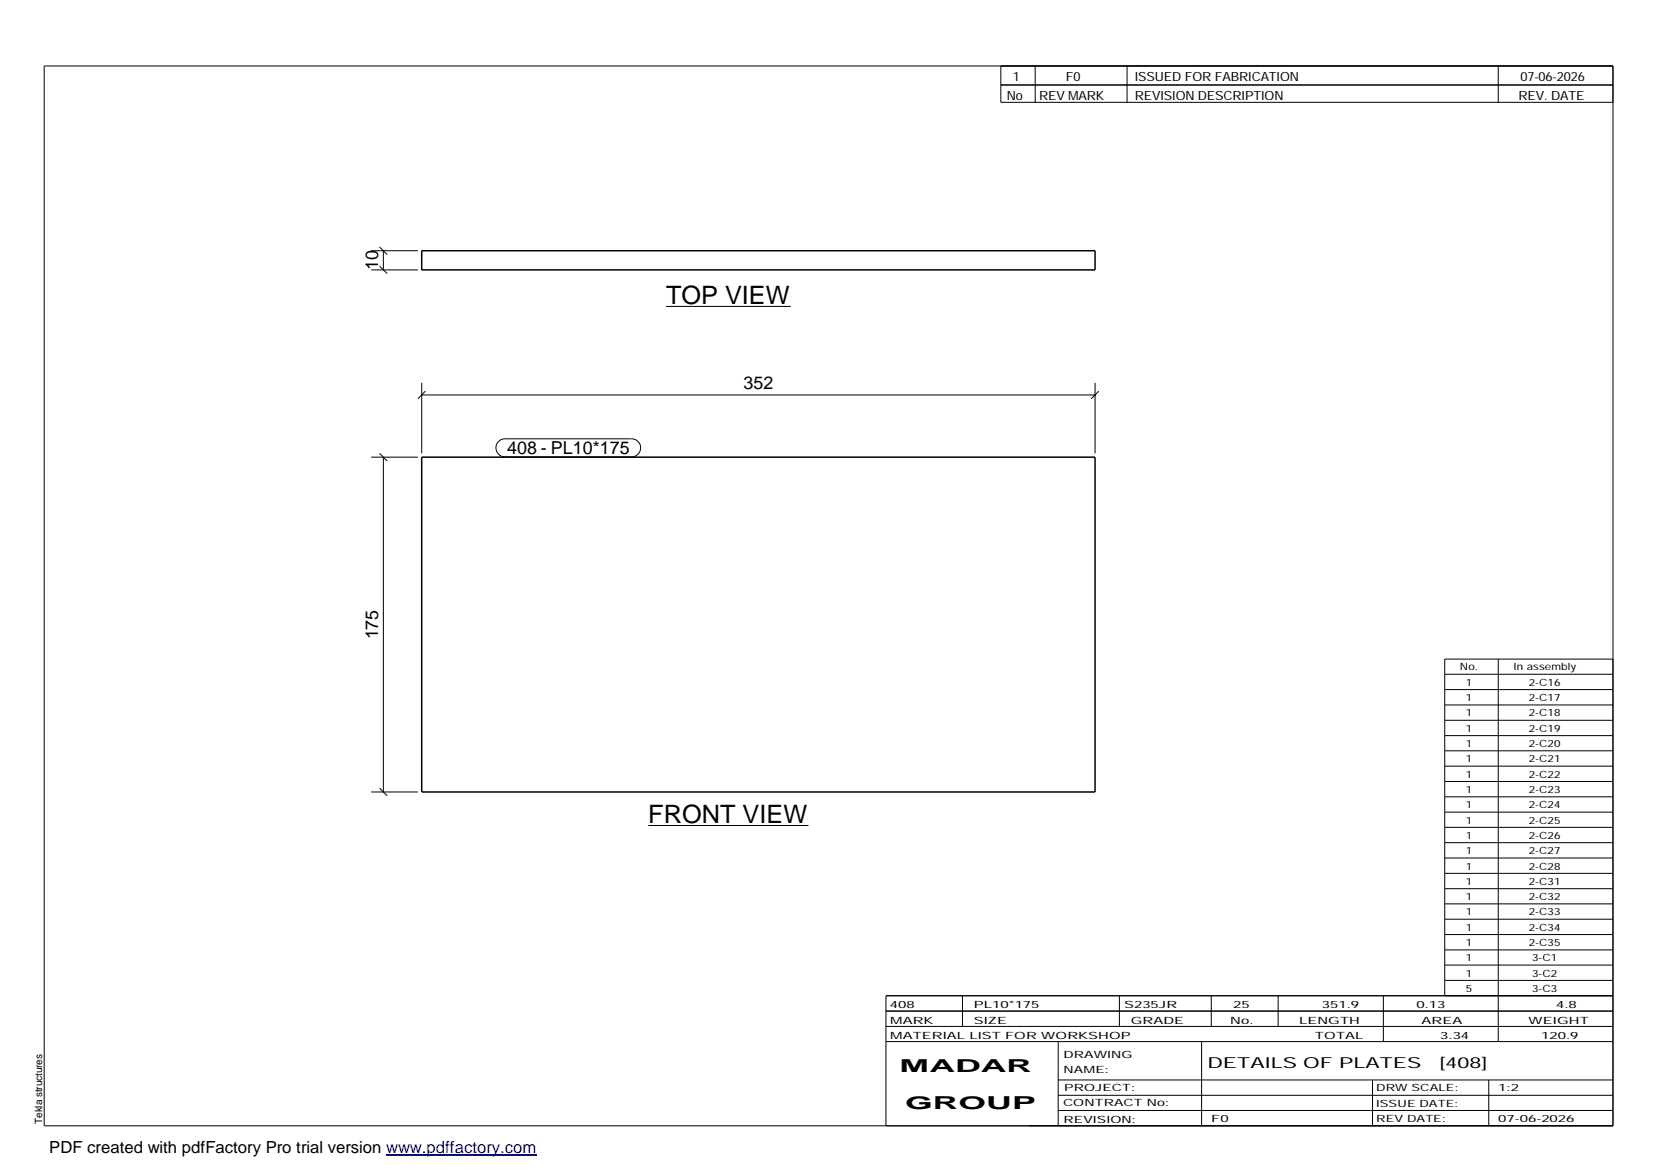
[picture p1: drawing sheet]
<svg xmlns="http://www.w3.org/2000/svg" width="420mm" height="297mm" viewBox="0 0 420 297" stroke-linecap="round" stroke-linejoin="round" font-family="sans-serif">
<path d="M107.1 63.7h170.9v4.8h-170.9zM107.1 116.1h170.9v85h-170.9z" fill="none" stroke="#000" stroke-width=".38"/>
<g fill="none" stroke="#000" stroke-width=".25">
<path d="M11.2 16.7h398.3v269.1h-398.3zM254.1 16.7v9.3h155.4M262.8 16.7v9.3M286.1 16.7v9.3M380.4 16.7v9.3M254.1 21.6h155.4M94.2 68.5h11.9M94.2 63.7h11.9M96.4 67.5l1.9 2M96.4 62.7l1.9 1.9M97.3 63.7v4.8M169.1 77.8h31.6"/>
<path d="M107.1 97.2v17.9M108 99.3l-1.9 1.9M278 97.2v17.9M278.9 99.3l-1.9 1.9M94.2 116.1h11.9M96.4 115.1l1.9 1.9M97.3 116.1v85M107.1 100.3h170.9M126.6 112.1l.7-.5 .9-.2h32.2a2.29 2.29 0 0 1 2.2 2.3 2.29 2.29 0 0 1-2.2 2.3h-32.2a2.28 2.28 0 0 1-2.1-1.4 2.28 2.28 0 0 1 .5-2.5zM366.8 171.2h42.7M366.8 175.1h42.7M366.8 179h42.7"/>
<path d="M380.4 167.3v97.1M409.5 167.3h-42.7v85.5M366.8 182.9h42.7M366.8 186.8h42.7M366.8 190.6h42.7M366.8 194.5h42.7M366.8 198.4h42.7M94.2 201.1h11.9M96.4 200.1l1.9 1.9M164.6 209.6h40.6M366.8 202.3h42.7M366.8 206.2h42.7"/>
<path d="M366.8 210h42.7M366.8 213.9h42.7M366.8 217.8h42.7M366.8 221.7h42.7M366.8 225.6h42.7M366.8 229.5h42.7M366.8 233.4h42.7M366.8 237.3h42.7M224.9 256.7h184.6M244.3 252.8v7.8M284.2 252.8v7.8M307.5 252.8v7.8"/>
<path d="M324.5 252.8v7.8M351.2 252.8v11.6M366.8 241.2h42.7M366.8 245h42.7M366.8 248.9h42.7M409.5 252.8h-184.6v33M224.9 264.4h184.6M224.9 260.6h184.6M268.6 264.4v21.4M268.6 274.2h140.9M268.6 278.1h140.9M305.1 264.4v21.4"/>
<path d="M348.4 274.2v11.6M378 274.2v11.6M268.6 281.9h140.9"/>
</g>
<path d="M98 293.3h38.2" fill="none" stroke="#00f" stroke-width=".3"/>
<g font-size="6.4">
<text x="169.1" y="77.1">TOP VIEW</text>
<text x="164.6" y="208.8">FRONT VIEW</text>
</g>
<g font-size="4.5">
<text x="96" y="68.6" transform="rotate(-90 96 68.6)">10</text>
<text x="188.7" y="98.9">352</text>
<text x="128.7" y="115.4">408 - PL10*175</text>
<text x="96" y="162.3" transform="rotate(-90 96 162.3)">175</text>
<text x="228.4" y="272.3">MADAR</text>
<text x="229.8" y="281.6">GROUP</text>
</g>
<text font-size="4.2" x="12.5" y="292.7">PDF created with pdfFactory Pro trial version www.pdffactory.com</text>
<g font-size="3.9">
<text x="306.5" y="271.3">DETAILS OF PLATES</text>
<text x="365.4" y="271.3">[408]</text>
</g>
<g font-size="3.2">
<text x="257.1" y="20.5">1</text>
<text x="270.6" y="20.5">F0</text>
<text x="288.1" y="20.5">ISSUED FOR FABRICATION</text>
<text x="386" y="20.5">07-06-2026</text>
<text x="255.6" y="25.5">No</text>
<text x="263.8" y="25.5">REV MARK</text>
<text x="288.1" y="25.5">REVISION DESCRIPTION</text>
<text x="385.5" y="25.5">REV. DATE</text>
</g>
<g font-size="2.5">
<text x="370.6" y="170.2">No.</text>
<text x="384.3" y="170.2">In assembly</text>
<text x="372.1" y="174.1">1</text>
<text x="372.1" y="178">1</text>
<text x="388.1" y="174.1">2-C16</text>
<text x="388.1" y="178">2-C17</text>
<text x="372.1" y="181.9">1</text>
<text x="372.1" y="185.8">1</text>
<text x="388.1" y="181.9">2-C18</text>
<text x="388.1" y="185.8">2-C19</text>
<text x="372.1" y="189.6">1</text>
<text x="388.1" y="189.6">2-C20</text>
<text x="372.1" y="193.5">1</text>
<text x="372.1" y="197.4">1</text>
<text x="388.1" y="193.5">2-C21</text>
<text x="388.1" y="197.4">2-C22</text>
<text x="372.1" y="201.3">1</text>
<text x="388.1" y="201.3">2-C23</text>
<text x="372.1" y="205.2">1</text>
<text x="372.1" y="209.1">1</text>
<text x="388.1" y="205.2">2-C24</text>
<text x="388.1" y="209.1">2-C25</text>
<text x="372.1" y="213">1</text>
<text x="388.1" y="213">2-C26</text>
<text x="372.1" y="216.9">1</text>
<text x="372.1" y="220.8">1</text>
<text x="388.1" y="216.9">2-C27</text>
<text x="388.1" y="220.8">2-C28</text>
<text x="372.1" y="224.6">1</text>
<text x="388.1" y="224.6">2-C31</text>
<text x="372.1" y="228.5">1</text>
<text x="372.1" y="232.4">1</text>
<text x="388.1" y="228.5">2-C32</text>
<text x="388.1" y="232.4">2-C33</text>
<text x="372.1" y="236.3">1</text>
<text x="388.1" y="236.3">2-C34</text>
<text x="372.1" y="240.2">1</text>
<text x="372.1" y="244.1">1</text>
<text x="388.1" y="240.2">2-C35</text>
<text x="389" y="244.1">3-C1</text>
<text x="372.1" y="247.9">1</text>
<text x="372.1" y="251.8">5</text>
<text x="389" y="247.9">3-C2</text>
<text x="389" y="251.8">3-C3</text>
<text x="225.9" y="255.9">408</text>
<text x="247.3" y="255.9">PL10*175</text>
<text x="285.4" y="255.9">S235JR</text>
<text x="313.1" y="255.9">25</text>
<text x="335.6" y="255.9">351.9</text>
<text x="359.6" y="255.9">0.13</text>
<text x="395.1" y="255.9">4.8</text>
<text x="226" y="263.7">MATERIAL LIST FOR WORKSHOP</text>
<text x="226" y="259.9">MARK</text>
<text x="247.2" y="259.9">SIZE</text>
<text x="287.1" y="259.9">GRADE</text>
<text x="312.3" y="259.9">No.</text>
<text x="329.8" y="259.9">LENGTH</text>
<text x="333.8" y="263.7">TOTAL</text>
<text x="360.9" y="259.9">AREA</text>
<text x="365.6" y="263.7">3.34</text>
<text x="388.1" y="259.9">WEIGHT</text>
<text x="391.3" y="263.7">120.9</text>
<text x="270" y="268.5">DRAWING</text>
<text x="270" y="272.5">NAME:</text>
<text x="269.9" y="280.9">CONTRACT No:</text>
<text x="270.2" y="277">PROJECT:</text>
<text x="349.4" y="277.1">DRW SCALE:</text>
<text x="349.4" y="281">ISSUE DATE:</text>
<text x="380.4" y="277.1">1:2</text>
<text x="10.7" y="285.4" transform="rotate(-90 10.7 285.4)">Tekla structures</text>
<text x="270" y="285">REVISION:</text>
<text x="307.5" y="284.8">F0</text>
<text x="349.4" y="284.8">REV DATE:</text>
<text x="380.4" y="284.8">07-06-2026</text>
</g>
</svg>
